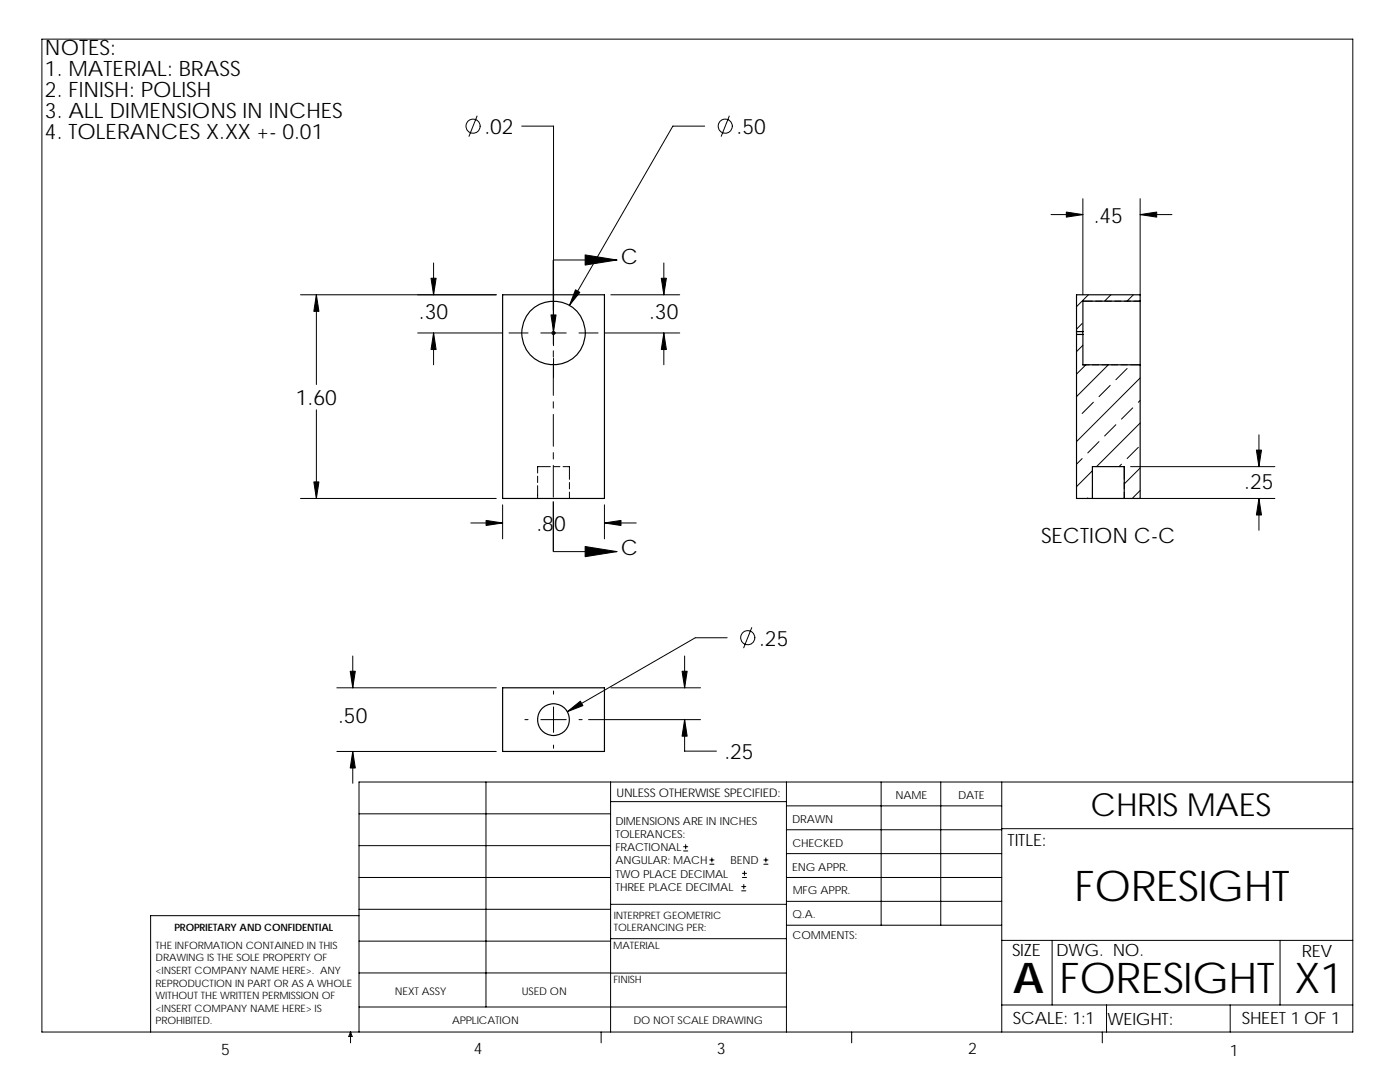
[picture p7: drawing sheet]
<svg xmlns="http://www.w3.org/2000/svg" width="279mm" height="216mm" viewBox="0 0 279 216" stroke-linecap="round" stroke-linejoin="round" font-family="sans-serif">
<g fill="none" stroke="#000" stroke-width=".2">
<path d="M8.4 7.8h261.6v198.1h-261.6zM95.2 23.2l-1.6 4M104.1 25.2h6.4v43.8M140.6 25.2h-6.3l-20.7 35.7M145.5 23.2l-1.6 4M216.1 39.6v19.2M227.5 39.6v19.2M60 58.8h39M63.1 58.8v17.9M86.5 52.5v6.3M110.4 51.9h12.7M121.9 58.8h13.8"/>
<path d="M132.5 52.5v6.3M209.8 42.8h6.3M217.2 58.8l-2.4 2.4M221.7 58.8l-1.2 1.3M226.2 58.8l-1.3 1.3M227.5 42.8h6.4M83.4 66.4h16.9M86.5 66.4v6.4M101.6 66.4h3.8M107.9 66.4h5.1M110.4 61.9v6.8M110.4 70v1.3"/>
<path d="M110.4 72.5v6.4M110.5 71.5v3.8M115.5 66.4h3.9M120.6 66.4h15.1M132.5 66.4v6.4M214.8 66.1h1.3M214.8 66.7h1.3M216 64.6l-1.2 1.1M216.1 60.1h1.9M216.1 72.8h1.3M216.1 60.1h.1M216.1 68.9l-1.3 1.3"/>
<path d="M216.7 72.8l-1.9 1.9M218 72.8h1.3M218.7 60.1h1.2M219.9 72.8h1.3l-6.4 6.3M220.6 60.1h1.2M221.6 76.9l-2.3 2.2M221.8 72.8h1.3M222.5 60.1h1.2M223.7 72.8h1.3M224.4 60.1h1.2M224.9 73.5l-2.2 2.3M225.6 72.8h1.9"/>
<path d="M226.3 60.1h1.2M227.5 75.4l-12.7 12.7M227.5 79.9l-.3 .4M60 99.5h39M63.1 81.8v17.7M107.3 96.9v2.6M107.3 95v1.3M109.8 93.1h-2.5v1.3M110.4 80.2v1.2M110.4 82.7v6.3M110.4 90.3v1.3M110.4 92.9v6.3"/>
<path d="M110.5 93.1h1.2M112.4 93.1h1.2v2.6M113.6 96.3v1.3M113.6 98.2v1.3M216 91.5l-1.2 1.1M217.1 99.4l-.1 .1M218 96.9v2.6M218 93.1h.1M218 93.1v1.3M218 95v1.3M218 93.9l-3.2 3.2M218.2 80.3l-2.2 2.2"/>
<path d="M219.3 88.1l-2.2 2.3M222.7 84.8l-2.2 2.2M223.8 92.6l-.5 .5M224.4 93.1v2.6M224.4 93.1h.1M224.4 96.3v1.3M224.4 98.2v1.3M225.6 93.1h28.8M225.6 99.5h28.8M226.1 81.4l-2.3 2.2M227.2 89.3l-2.3 2.2M227.5 84.4l-8.7 8.7"/>
<path d="M227.5 93.4l-3.1 3.2M227.5 97.9l-1.4 1.5M251.2 86.8v6.3M251.2 99.5v6.3M94 104.4h6.3M100.3 100.7v6.8M110.4 110.1h12.7M120.6 100.7v6.8M120.6 104.4h6.4M67.2 137.2h31.8M70.4 130.9v6.3M110.5 137.9v.6"/>
<path d="M121.9 137.2h17.9M136.6 130.9v6.3M145.1 127.3h-6.3l-25.6 14.7M150 125.2l-1.6 4.1M67.2 149.9h31.8M70.4 149.9v6.4M97 156v44.9M104.8 143.6h.6M107.9 143.6h5.1M110.5 141.1v5M110.5 148.7v.6M115.5 143.6h.7"/>
<path d="M117.5 143.6h22.3M121.9 156v49.9M121.9 160h35.1M136.6 143.6v6.3h6.4M157 156v49.9M175.9 156v28.6M187.7 156v28.6M199.9 156v49.9M270 156h-198.4v49.9M71.6 162.4h50.3M71.6 175.1h50.3M71.6 168.7h50.3"/>
<path d="M136.4 169.8h.9M136.4 169h.9M136.8 168.5v.9M141.6 172.4h.9M141.6 171.6h.9M142.1 171.2v.8M148 177.8h.8M148 176.9h.8M148.2 175.1h.8M148.2 174.3h.8M148.4 176.5v.8M148.6 173.8v.9"/>
<path d="M152.4 172.4h.9M152.4 171.6h.9M152.8 171.2v.8M157 179.9h42.9M157 175.1h42.9M157 160.8h42.9M157 165.6h42.9M157 170.3h42.9M199.9 165.4h70.1M71.6 182.7h-41.5v23.2M71.6 194.1h50.3M71.6 181.4h50.3"/>
<path d="M71.6 187.8h50.3M121.9 180.4h35.1M121.9 187.3h35.1M121.9 194.2h35.1M157 184.6h42.9M199.9 187.6h70.1M210 187.6v12.9M255.5 187.6v12.9M70 205.9l.3 .9h-.7zM70 205.9v2.2M71.6 200.9h85.4M120 205.9v2.2"/>
<path d="M170 205.9v2.2M199.9 200.5h70.1M220 205.9v2.2M220.8 200.5v5.4M245.5 200.5v5.4"/>
<circle cx="94.4" cy="25.2" r="1.42"/>
<circle cx="144.7" cy="25.2" r="1.42"/>
<circle cx="149.2" cy="127.2" r="1.42"/>
</g>
<g fill="none" stroke="#000" stroke-width=".23">
<path d="M100.3 58.8h20.3v40.7h-20.3zM214.8 66.2v.5M214.8 66.7v32.8h3.2M214.8 66.7h1.3M214.8 66.2h1.3M216.1 66.2v.5M216.1 66.7v6.1h11.4M227.5 60.1v12.7M227.5 72.8v26.7h-3.1M227.5 60.1v-1.3h-12.7v7.4M227.5 60.1h-11.4v6.1M218 99.5h6.4"/>
<path d="M218 99.5v-6.4h6.4v6.4M100.3 137.2h20.3v12.7h-20.3z"/>
<circle cx="110.5" cy="66.4" r=".29"/>
<circle cx="110.5" cy="66.5" r="6.4"/>
<circle cx="110.5" cy="143.6" r="3.2"/>
</g>
<g fill="#000" stroke="#000" stroke-width=".2">
<path d="M116.8 50.9l6.3 1-6.3 1zM116.8 109.1l6.3 1-6.3 1z"/>
<path d="M63.1 58.8l.5 3.3h-1z" fill-rule="evenodd"/>
<path d="M86 55.5h1l-.5 3.3z" fill-rule="evenodd"/>
<path d="M132 55.5h1l-.5 3.3z" fill-rule="evenodd"/>
<path d="M212.8 42.3l3.3 .5-3.3 .5z" fill-rule="evenodd"/>
<path d="M227.5 42.8l3.3-.5v1z" fill-rule="evenodd"/>
<path d="M86.5 66.4l.5 3.3h-1z" fill-rule="evenodd"/>
<path d="M110 62.8h1l-.5 3.3z" fill-rule="evenodd"/>
<path d="M114.9 57.8l.8 .5-2.1 2.6z" fill-rule="evenodd"/>
<path d="M132.5 66.4l.5 3.3h-1z" fill-rule="evenodd"/>
<path d="M62.6 96.2h1l-.5 3.3z" fill-rule="evenodd"/>
<path d="M251.2 99.5l.6 3.3h-1.1z" fill-rule="evenodd"/>
<path d="M250.7 89.8h1.1l-.6 3.3z" fill-rule="evenodd"/>
<path d="M97 103.8l3.3 .6-3.3 .5z" fill-rule="evenodd"/>
<path d="M120.6 104.4l3.3-.6v1.1z" fill-rule="evenodd"/>
<path d="M69.9 133.9h1l-.5 3.3z" fill-rule="evenodd"/>
<path d="M136.1 133.9h1l-.5 3.3z" fill-rule="evenodd"/>
<path d="M70.4 149.9l.5 3.3h-1z" fill-rule="evenodd"/>
<path d="M113.2 142l2.6-2.1 .5 .9z" fill-rule="evenodd"/>
<path d="M136.6 143.6l.5 3.3h-1z" fill-rule="evenodd"/>
</g>
<path d="M110.4 51.9v10M110.4 100.1v10" fill="none" stroke="#000" stroke-width=".25"/>
<g font-size="8.5">
<text x="214.4" y="179.9">FORESIGHT</text>
<text x="202.2" y="198.2">A</text>
<text x="211.4" y="198.1">FORESIGHT</text>
<text x="258.4" y="198.1">X1</text>
</g>
<text font-size="6.3" x="217.7" y="162.9">CHRIS MAES</text>
<g font-size="4.2">
<text x="9" y="11">NOTES:</text>
<text x="9" y="15.2">1. MATERIAL: BRASS</text>
<text x="9" y="19.3">2. FINISH: POLISH</text>
<text x="9" y="23.5">3. ALL DIMENSIONS IN INCHES</text>
<text x="9" y="27.7">4. TOLERANCES X.XX +- 0.01</text>
<text x="96.7" y="26.8">.02</text>
<text x="147" y="26.8">.50</text>
<text x="218.3" y="44.4">.45</text>
<text x="123.9" y="52.6">C</text>
<text x="83.6" y="63.6">.30</text>
<text x="129.5" y="63.6">.30</text>
<text x="59" y="80.8">1.60</text>
<text x="248.3" y="97.5">.25</text>
<text x="107.1" y="105.9">.80</text>
<text x="123.9" y="110.8">C</text>
<text x="207.8" y="108.4">SECTION C-C</text>
<text x="151.5" y="128.8">.25</text>
<text x="67.5" y="144.2">.50</text>
<text x="144.6" y="151.5">.25</text>
</g>
<g font-size="3.4">
<text x="201.1" y="168.8">TITLE:</text>
<text x="202" y="190.8">SIZE</text>
<text x="210.8" y="190.8">DWG. NO.</text>
<text x="259.8" y="190.9">REV</text>
<text x="202.1" y="204.4">SCALE: 1:1</text>
<text x="221" y="204.5">WEIGHT:</text>
<text x="247.8" y="204.4">SHEET 1 OF 1</text>
</g>
<g font-size="3.2">
<text x="44.2" y="210.4">5</text>
<text x="94.6" y="210.3">4</text>
<text x="143" y="210.4">3</text>
<text x="193.2" y="210.4">2</text>
<text x="245.4" y="210.7">1</text>
</g>
<text font-size="2.4" x="123" y="158.9">UNLESS OTHERWISE SPECIFIED:</text>
<g font-size="2.2">
<text x="178.7" y="159.4">NAME</text>
<text x="191.2" y="159.4">DATE</text>
<text x="122.8" y="164.5">DIMENSIONS ARE IN INCHES</text>
<text x="122.8" y="167.2">TOLERANCES:</text>
<text x="158.1" y="164.2">DRAWN</text>
<text x="122.8" y="169.8">FRACTIONAL</text>
<text x="122.8" y="172.5">ANGULAR: MACH</text>
<text x="145.8" y="172.5">BEND</text>
<text x="158.1" y="173.7">ENG APPR.</text>
<text x="158.1" y="169.1">CHECKED</text>
<text x="122.8" y="175.1">TWO PLACE DECIMAL</text>
<text x="122.8" y="177.8">THREE PLACE DECIMAL</text>
<text x="158.2" y="178.5">MFG APPR.</text>
<text x="158.2" y="183.2">Q.A.</text>
<text x="158.2" y="187.4">COMMENTS:</text>
</g>
<g font-size="2.1">
<text x="78.8" y="198.5">NEXT ASSY</text>
<text x="104.1" y="198.5">USED ON</text>
<text x="90.2" y="204.3">APPLICATION</text>
<text x="126.4" y="204.4">DO NOT SCALE DRAWING</text>
</g>
<g font-size="2">
<text x="34.8" y="185.7">PROPRIETARY AND CONFIDENTIAL</text>
<text x="122.5" y="185.9">TOLERANCING PER:</text>
<text x="122.5" y="183.3">INTERPRET GEOMETRIC</text>
<text x="31.1" y="189.3">THE INFORMATION CONTAINED IN THIS</text>
<text x="31.1" y="191.8">DRAWING IS THE SOLE PROPERTY OF</text>
<text x="122.4" y="189.4">MATERIAL</text>
<text x="31.1" y="194.3">&lt;INSERT COMPANY NAME HERE&gt;. ANY</text>
<text x="31.1" y="196.9">REPRODUCTION IN PART OR AS A WHOLE</text>
<text x="122.4" y="196.2">FINISH</text>
<text x="31.1" y="199.4">WITHOUT THE WRITTEN PERMISSION OF</text>
<text x="31.1" y="201.9">&lt;INSERT COMPANY NAME HERE&gt; IS</text>
<text x="31.1" y="204.4">PROHIBITED.</text>
</g>
</svg>
